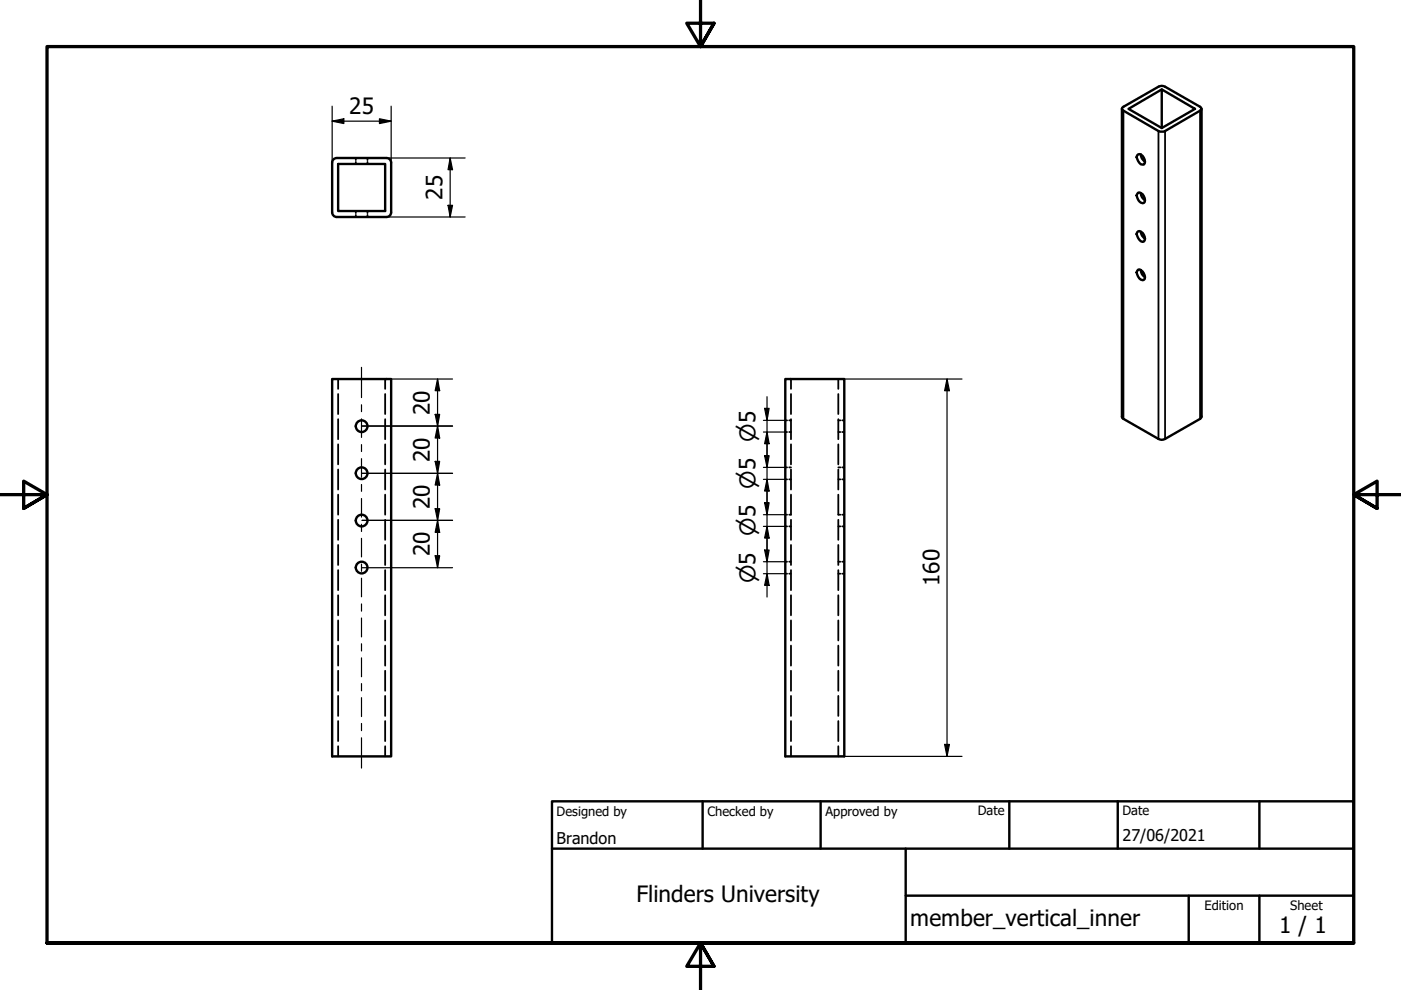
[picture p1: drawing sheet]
<svg xmlns="http://www.w3.org/2000/svg" width="297mm" height="210mm" viewBox="0 0 297 210" stroke-linecap="round" stroke-linejoin="round" font-family="sans-serif">
<!-- layer: Hidden (ISO) -->
<g fill="none" stroke="#000" stroke-width=".38">
<path d="M75.4 33.5v.4M75.4 34.3v.5M77.9 33.5v.4M77.9 34.3v.5M75.4 44.7v.5M75.4 45.6v.4M77.9 44.7v.5M77.9 45.6v.4M71.7 80.4v2.1M71.7 83.5v4.3M71.7 88.9v4.2M71.7 94.2v4.3"/>
<path d="M71.7 99.5v4.3M81.7 80.4v2.1M81.7 83.5v4.3M81.7 88.9v4.2M81.7 94.2v4.3M81.7 99.5v4.3M166.5 99.1h.4M166.5 91.6h.4M166.5 89.1h.4M167.3 99.1h.4M167.3 91.6h.4M167.3 89.1h.4"/>
<path d="M167.7 80.4v2.1M167.7 83.5v4.3M167.7 88.9v4.2M167.7 94.2v4.3M167.7 99.5v4.3M177.7 80.4v2.1M177.7 83.5v4.3M177.7 88.9v4.2M177.7 94.2v4.3M177.7 99.5v4.3M177.7 99.1h.5M177.7 91.6h.5"/>
<path d="M177.7 89.1h.5M178.6 99.1h.4M178.6 91.6h.4M178.6 89.1h.4M71.7 104.9v4.2M71.7 110.2v4.3M71.7 115.5v4.3M81.7 104.9v4.2M81.7 110.2v4.3M81.7 115.5v4.3M166.5 119.1h.4M166.5 111.6h.4"/>
<path d="M166.5 109.1h.4M166.5 101.6h.4M167.3 119.1h.4M167.3 111.6h.4M167.3 101.6h.4M167.7 104.9v4.2h-.4M167.7 110.2v4.3M167.7 115.5v4.3M177.7 104.9v4.2h.5M177.7 110.2v4.3M177.7 115.5v4.3M177.7 119.1h.5"/>
<path d="M177.7 111.6h.5M177.7 101.6h.5M178.6 119.1h.4M178.6 111.6h.4M178.6 109.1h.4M178.6 101.6h.4M71.7 120.9v4.2M71.7 126.2v4.3M71.7 131.5v4.3M71.7 136.9v4.2M81.7 120.9v4.2M81.7 126.2v4.3"/>
<path d="M81.7 131.5v4.3M81.7 136.9v4.2M166.5 121.6h.4M167.3 121.6h.4M167.7 120.9v4.2M167.7 126.2v4.3M167.7 131.5v4.3M167.7 136.9v4.2M177.7 120.9v4.2M177.7 126.2v4.3M177.7 131.5v4.3M177.7 136.9v4.2"/>
<path d="M177.7 121.6h.5M178.6 121.6h.4M71.7 142.2v4.3M71.7 147.5v4.3M71.7 152.9v4.2M71.7 158.2v2.2M81.7 142.2v4.3M81.7 147.5v4.3M81.7 152.9v4.2M81.7 158.2v2.2M167.7 142.2v4.3M167.7 147.5v4.3"/>
<path d="M167.7 152.9v4.2M167.7 158.2v2.2M177.7 142.2v4.3M177.7 147.5v4.3M177.7 152.9v4.2M177.7 158.2v2.2"/>
</g>
<!-- layer: Visible (ISO) -->
<g fill="none" stroke="#000" stroke-width=".51">
<path d="M246.3 19l7.1 4.1-7.1 4zM246.3 19l-7 4.1 7 4M71.4 33.5a.98 .98 0 0 0-1 1v10.5a.99 .99 0 0 0 1 1M71.4 33.5h10.5M71.7 34.8h10v9.9h-10zM81.9 33.5a.99 .99 0 0 1 1 1v10.5a.98 .98 0 0 1-1 1M237.9 23.1v65.3l.3 .4 7.4 4.3a1.38 1.38 0 0 0 1.4 0l7.4-4.3 .4-.4v-65.3M237.9 22.8l7.7-4.4a1.38 1.38 0 0 1 1.4 0l7.4 4.2 .4 .5-.4 .4-7.4 4.3-1.1 .1-7.7-4.4-.3-.2zM241.3 32.7a1.43 1.43 0 0 1 1.4 1.9l-.2 .3a1.52 1.52 0 0 1-1.4-2zM241.9 32.7a2.05 2.05 0 0 0 .9 1.6M71.4 46h10.5M241.3 57.2a1.46 1.46 0 0 1 1.2 2.1 1.43 1.43 0 0 1-1.4-1.9z"/>
<path d="M241.3 49.1a1.43 1.43 0 0 1 1.2 2.1 1.52 1.52 0 0 1-1.4-2zM241.3 40.9a1.43 1.43 0 0 1 1.2 2.1 1.43 1.43 0 0 1-1.4-1.9zM241.9 57.2a1.82 1.82 0 0 0 .9 1.6M241.9 49.1a2.07 2.07 0 0 0 .9 1.5M241.9 40.9a1.82 1.82 0 0 0 .9 1.6M70.4 80.4h12.5v80h-12.5zM166.5 80.4h12.5v80h-12.5z"/>
<circle cx="76.7" cy="90.4" r="1.24"/>
<circle cx="76.7" cy="110.4" r="1.24"/>
<circle cx="76.7" cy="100.3" r="1.24"/>
<circle cx="76.7" cy="120.3" r="1.24"/>
</g>
<!-- layer: Visible Narrow (ISO) -->
<path d="M238.2 23.5v65.3M245.6 27.8v65.3M247 27.8v65.3M254.4 23.5v65.3" fill="none" stroke="#000" stroke-width=".38"/>
<!-- layer: Border (ISO) -->
<path d="M148.5 -.1v10l-2.9-5h5.8l-2.9 5 2.9-5M0 104.9h10l-5-2.9v5.8l5-2.9-5 2.9M297 104.9h-10l5-2.9v5.8l-5-2.9 5 2.9M10 199.9v-190h277v190h-277h277M151.4 204.9l-2.9-5 2.9 5h-5.8l2.9-5v10" fill="none" stroke="#000" stroke-width=".7"/>
<!-- layer: Title (ISO) -->
<path d="M117 169.9h170v30h-170zM117 179.9h170M149 169.9v10M174 169.9v10M192 179.9v20M214 169.9v10M237 169.9v10M267 169.9v10M192 189.9h95M252 189.9v10M267 189.9v10" fill="none" stroke="#000" stroke-width=".51"/>
<!-- layer: Dimension (ISO) -->
<g fill="none" stroke="#000" stroke-width=".25">
<path d="M70.4 25.7l2.5-.5v1zM70.4 25.7h12.5M70.4 22.5v12M80.5 25.2l2.4 .5-2.4 .5zM81.9 33.5h16.7M82.9 22.5v12M95.4 33.5l.5 2.5h-.9zM95.4 33.5v12.5M81.9 46h16.7M95 43.5h.9l-.5 2.5zM76.8 90.3h19.1M81.9 80.4h14"/>
<path d="M92.3 97.8h.9l-.4 2.6zM92.3 87.9h.9l-.4 2.4zM92.8 90.3l.4 2.6h-.9zM92.8 80.4l.4 2.4h-.9zM92.8 80.4v40M161.9 89.1h4.6M161.9 91.6h4.6M161.9 99.1h4.6M162.1 86.6h1l-.5 2.5zM162.1 96.6h1l-.5 2.5zM162.6 91.6l.5 2.5h-1zM162.6 84.1v42.5"/>
<path d="M178 80.4h26M200.8 80.4l.5 2.4h-1zM200.8 80.4v80M76.8 110.3h19.1M76.8 100.4h19.1M92.3 117.8h.9l-.4 2.6zM92.3 107.9h.9l-.4 2.4zM92.8 110.3l.4 2.6h-.9zM92.8 100.4l.4 2.4h-.9zM161.9 101.6h4.6M161.9 109.1h4.6M161.9 111.6h4.6"/>
<path d="M161.9 119.1h4.6M162.1 106.6h1l-.5 2.5zM162.1 116.6h1l-.5 2.5zM162.6 101.6l.5 2.5h-1zM162.6 111.6l.5 2.5h-1zM76.8 120.4h19.1M161.9 121.6h4.6M162.6 121.6l.5 2.5h-1zM200.3 157.8h1l-.5 2.6zM178 160.4h26"/>
</g>
<g fill="#000">
<path d="M70.4 25.7l2.5-.5v1z" fill-rule="evenodd"/>
<path d="M80.5 25.2l2.4 .5-2.4 .5z" fill-rule="evenodd"/>
<path d="M95.4 33.5l.5 2.5h-.9z" fill-rule="evenodd"/>
<path d="M95 43.5h.9l-.5 2.5z" fill-rule="evenodd"/>
<path d="M92.3 97.8h.9l-.4 2.6z" fill-rule="evenodd"/>
<path d="M92.3 87.9h.9l-.4 2.4z" fill-rule="evenodd"/>
<path d="M92.8 90.3l.4 2.6h-.9z" fill-rule="evenodd"/>
<path d="M92.8 80.4l.4 2.4h-.9z" fill-rule="evenodd"/>
<path d="M162.1 86.6h1l-.5 2.5z" fill-rule="evenodd"/>
<path d="M162.1 96.6h1l-.5 2.5z" fill-rule="evenodd"/>
<path d="M162.6 91.6l.5 2.5h-1z" fill-rule="evenodd"/>
<path d="M200.8 80.4l.5 2.4h-1z" fill-rule="evenodd"/>
<path d="M92.3 117.8h.9l-.4 2.6z" fill-rule="evenodd"/>
<path d="M92.3 107.9h.9l-.4 2.4z" fill-rule="evenodd"/>
<path d="M92.8 110.3l.4 2.6h-.9z" fill-rule="evenodd"/>
<path d="M92.8 100.4l.4 2.4h-.9z" fill-rule="evenodd"/>
<path d="M162.1 106.6h1l-.5 2.5z" fill-rule="evenodd"/>
<path d="M162.1 116.6h1l-.5 2.5z" fill-rule="evenodd"/>
<path d="M162.6 101.6l.5 2.5h-1z" fill-rule="evenodd"/>
<path d="M162.6 111.6l.5 2.5h-1z" fill-rule="evenodd"/>
<path d="M162.6 121.6l.5 2.5h-1z" fill-rule="evenodd"/>
<path d="M200.3 157.8h1l-.5 2.6z" fill-rule="evenodd"/>
</g>
<!-- layer: Centerline (ISO) -->
<g fill="none" stroke="#000" stroke-width=".25">
<path d="M76.6 77.9v6.4M76.6 85.8v1.5M76.6 88.8v3.9M76.6 94.3v1.4M76.6 97.3v3.9M76.6 102.7v1.5M76.6 105.7v3.9M76.6 111.2v1.5M76.6 114.1v4M76.6 119.6v1.5M76.6 122.6v3.9M76.6 128.1v1.5"/>
<path d="M76.6 131v4M76.6 136.5v1.5M76.6 139.5v4M76.6 144.9v1.6M76.6 147.9v4M76.6 153.4v1.5M76.6 156.4v6.4"/>
</g>
<g font-size="4.8">
<text x="74" y="24.1">25</text>
<text x="93.9" y="42.4" transform="rotate(-90 93.9 42.4)">25</text>
<text x="91.1" y="88" transform="rotate(-90 91.1 88)">20</text>
<text x="91.1" y="98" transform="rotate(-90 91.1 98)">20</text>
<text x="91.1" y="108" transform="rotate(-90 91.1 108)">20</text>
<text x="91.1" y="118" transform="rotate(-90 91.1 118)">20</text>
<text x="199.2" y="124.3" transform="rotate(-90 199.2 124.3)">160</text>
<text x="134.9" y="191.3">Flinders University</text>
<text x="193" y="196.4">member_vertical_inner</text>
<text x="271.2" y="197.8">1 / 1</text>
</g>
<g font-size="4.6">
<text x="160.2" y="93.6" transform="rotate(-90 160.2 93.6)">⌀5</text>
<text x="160.2" y="103.6" transform="rotate(-90 160.2 103.6)">⌀5</text>
<text x="160.2" y="113.6" transform="rotate(-90 160.2 113.6)">⌀5</text>
<text x="160.2" y="123.6" transform="rotate(-90 160.2 123.6)">⌀5</text>
</g>
<g font-size="3.4">
<text x="118" y="178.9">Brandon</text>
<text x="238" y="178.3">27/06/2021</text>
</g>
<g font-size="2.7">
<text x="118" y="173">Designed by</text>
<text x="150" y="173">Checked by</text>
<text x="175" y="173">Approved by</text>
<text x="207.3" y="172.9">Date</text>
<text x="238" y="172.9">Date</text>
<text x="255.4" y="193">Edition</text>
<text x="273.6" y="193">Sheet</text>
</g>
</svg>
